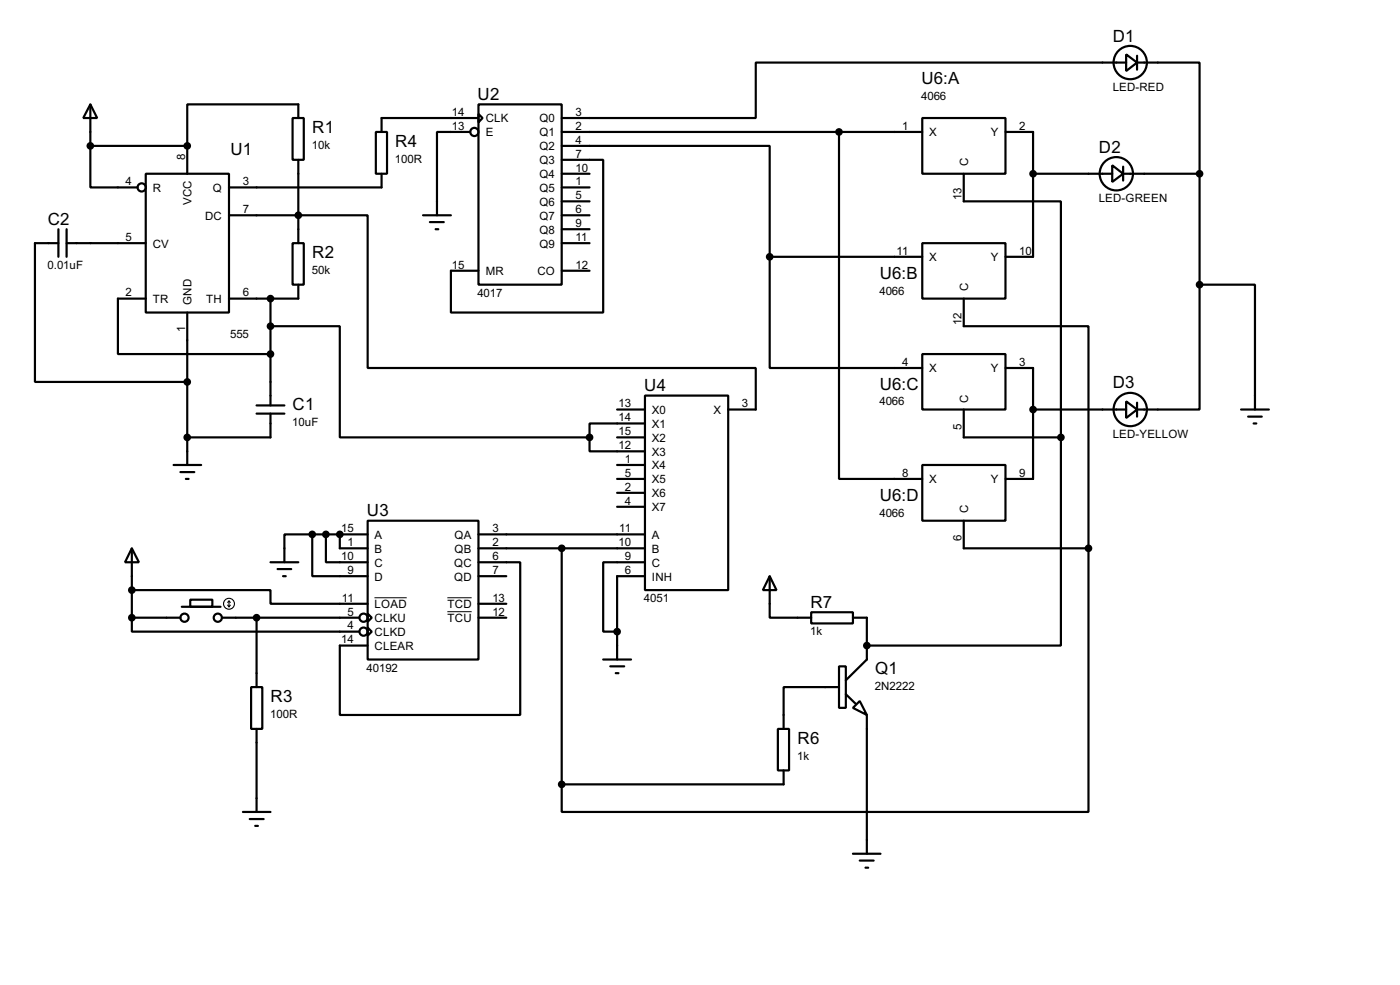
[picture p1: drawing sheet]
<svg xmlns="http://www.w3.org/2000/svg" width="256mm" height="180mm" viewBox="0 0 256 180" stroke-linecap="round" stroke-linejoin="round" font-family="sans-serif">
<g fill="none" stroke="#000" stroke-width=".4">
<path d="M16.6 19.1l1.2 2.5h-2.5zM16.6 19.1v7.6M87.7 19.1h15.2v33h-15.2zM206.3 10l2 1.5-2 1.5zM206.3 11.5h-67.8v10.1h-35.6M208.3 11.5h11.5v20.3M208.3 10.2v2.6M16.6 26.7v7.6h8.6M16.6 26.7h17.7M26.7 31.8h15.3v25.4h-15.3zM34.3 26.7v5.1M42 39.4h25.4v28h71.1v7.6h-5.1"/>
<path d="M53.6 21.6h2.1v7.7h-2.1zM54.7 21.6v-2.5h-20.4v7.6M54.7 29.3v15.2M68.9 24.2h2v7.6h-2zM69.9 31.8v2.5h-27.9M77.5 39.4h5.1M86.2 24.2h-6.1v15.2M87.7 20.9l.7 .7-.7 .8zM87.7 21.6h-17.8v2.6M102.9 29.3h7.6v27.9h-27.9v-7.6h5.1M102.9 26.7h38.1v20.3M102.9 39.4h5.1"/>
<path d="M102.9 34.3h5.1M102.9 24.2h66.1M102.9 31.8h5.1M102.9 36.9h5.1M153.7 24.2v63.5h15.3M169 21.6h15.2v10.2h-15.2zM176.6 31.8v5.1h17.8v43.2M184.2 24.2h5.1v22.8h-5.1M189.3 31.8h14.5M203.8 30.3l2 1.5-2 1.5zM205.8 31.8h14M205.8 30.5v2.6"/>
<path d="M219.8 31.8v20.3M10.7 44.5h-4.3v25.4h27.9M10.7 42v5M12.2 44.5h14.5M12.2 42v5M26.7 54.7h-5.1v10.1h28M34.3 57.2v27.9M49.6 59.7h12.7v20.4h45.7M49.6 54.7v19.5M53.6 44.5h2.1v7.6h-2.1zM54.7 52.1v2.6h-12.7M78.8 40.7h2.5"/>
<path d="M79.8 42h.5M102.9 44.5h5.1M102.9 49.6h5.1M102.9 42h5.1M141 47v20.4h28M141 47h28M169 44.5h15.2v10.2h-15.2zM176.6 54.7v5h22.8v40.7M219.8 52.1h10.1v22.9M219.8 52.1v22.9h-11.5M47 75.7h5.1M47 74.2h5.1"/>
<path d="M49.6 75.7v4.4h-15.3M113.1 75h5.1M118.2 72.4h15.2v35.6h-15.2zM118.2 77.5h-10.2v2.6M169 64.8h15.2v10.2h-15.2zM176.6 75v5.1h17.8M184.2 67.4h5.1v20.3h-5.1M189.3 75h17M206.3 73.5l2 1.5-2 1.5zM208.3 73.7v2.6M227.4 75h5.1M228.7 76.3h2.5"/>
<path d="M229.7 77.5h.5M31.8 85.1h5.1M33.1 86.4h2.5M34.1 87.7h.5M57.2 97.8h-5.1v5.1M57.2 97.8v7.7h10.2M57.2 97.8h10.2M59.7 97.8v5.1h7.7M62.3 97.8v2.6h5.1M67.4 95.3h20.3v25.4h-20.3zM87.7 97.8h30.5M108 80.1v2.5h10.2"/>
<path d="M113.1 80.1h5.1M113.1 85.1h5.1M113.1 87.7h5.1M113.1 90.2h5.1M113.1 92.8h5.1M169 85.1h15.2v10.2h-15.2zM176.6 95.3v5.1h22.8M194.4 80.1v38.1h-35.6M24.2 100.4l1.3 2.5h-2.6zM24.2 113.1v2.5h41.6M24.2 108h25.4v2.5h17.8M24.2 113.1h8.9"/>
<path d="M24.2 100.4v12.7M33.3 111.1h7.1M34.9 109.8h4v1.3h-4zM40.7 113.1h25.1M47 113.1v12.7M49.6 102.9h5.1M50.9 104.2h2.5M51.9 105.5h.5M67.4 112.3l.7 .8-.7 .7zM67.4 114.9l.7 .7-.7 .8zM87.7 102.9h7.6v28h-33v-12.7h5.1M87.7 113.1h5.1"/>
<path d="M87.7 100.4h30.5M87.7 105.5h5.1M87.7 110.5h5.1M102.9 100.4v43.2M118.2 102.9h-7.7v12.7h2.6M118.2 105.5h-5.1v15.2M141 105.5l1.3 2.5h-2.5zM141 105.5v7.6h7.6M148.6 112.1h7.7v2h-7.7zM156.3 113.1h2.5v7.6l-3.8 3.8M199.4 100.4v48.2h-96.5v-5M46 125.8h2.1v7.6h-2.1z"/>
<path d="M47 133.4v15.2M110.5 120.7h5.1M111.8 122h2.6M112.8 123.2h.5M142.5 133.4h2.1v7.6h-2.1zM153.7 122h1.3v7.6h-1.3zM153.7 125.8h-10.1v7.6M155 127.1l1.8 1.7M156.3 129.6l1.2-1.3 1.3 2.6zM158.8 130.9v25.4M44.5 148.6h5.1M45.8 149.9h2.5"/>
<path d="M46.8 151.2h.5M143.6 141v2.6h-40.7M156.3 156.3h5M157.5 157.5h2.6M158.6 158.8h.5"/>
<circle cx="207" cy="11.5" r="3.1"/>
<circle cx="25.9" cy="34.3" r=".75"/>
<circle cx="86.9" cy="24.2" r=".75"/>
<circle cx="204.5" cy="31.8" r="3.1"/>
<circle cx="207" cy="75" r="3.1"/>
<circle cx="33.8" cy="113.1" r=".75"/>
<circle cx="39.9" cy="113.1" r=".75"/>
<circle cx="66.6" cy="115.6" r=".75"/>
<circle cx="66.6" cy="113.1" r=".75"/>
</g>
<g fill="#000">
<circle cx="34.3" cy="26.7" r=".2"/>
<circle cx="62.3" cy="97.8" r=".2"/>
<circle cx="158.8" cy="118.2" r=".2"/>
</g>
<g fill="#000" stroke="#000" stroke-width=".4">
<circle cx="16.5" cy="26.7" r=".5"/>
<circle cx="34.3" cy="26.7" r=".5"/>
<circle cx="54.6" cy="39.4" r=".5"/>
<circle cx="153.7" cy="24.2" r=".5"/>
<circle cx="189.2" cy="31.8" r=".5"/>
<circle cx="219.7" cy="31.8" r=".5"/>
<circle cx="49.5" cy="59.7" r=".5"/>
<circle cx="49.5" cy="54.7" r=".5"/>
<circle cx="141" cy="47" r=".5"/>
<circle cx="219.7" cy="52.1" r=".5"/>
<circle cx="34.3" cy="69.9" r=".5"/>
<circle cx="49.5" cy="64.8" r=".5"/>
<circle cx="189.2" cy="75" r=".5"/>
<circle cx="34.3" cy="80.1" r=".5"/>
<circle cx="57.2" cy="97.8" r=".5"/>
<circle cx="59.7" cy="97.8" r=".5"/>
<circle cx="62.2" cy="97.8" r=".5"/>
<circle cx="108" cy="80.1" r=".5"/>
<circle cx="194.3" cy="80.1" r=".5"/>
<circle cx="24.1" cy="113.1" r=".5"/>
<circle cx="24.1" cy="108" r=".5"/>
<circle cx="47" cy="113.1" r=".5"/>
<circle cx="102.9" cy="100.4" r=".5"/>
<circle cx="113" cy="115.6" r=".5"/>
<circle cx="158.8" cy="118.2" r=".5"/>
<circle cx="199.4" cy="100.4" r=".5"/>
<circle cx="102.9" cy="143.6" r=".5"/>
</g>
<path d="M68.6 109.4h5.9M82 109.4h4.4M82 112h4.4" fill="none" stroke="#000" stroke-width=".18"/>
<g fill="none" stroke="#000" stroke-width=".2">
<path d="M41.7 110.8l.3 .3M42 110v1.1M42 110l-.3 .3M42 110l.2 .3M42.2 110.8l-.2 .3"/>
<circle cx="41.9" cy="110.5" r="1"/>
</g>
<g font-size="3.5">
<text x="203.9" y="7.6">D1</text>
<text x="168.8" y="15.5">U6:A</text>
<text x="87.5" y="18.3">U2</text>
<text x="42.2" y="28.5">U1</text>
<text x="57.2" y="24.3">R1</text>
<text x="72.4" y="26.8">R4</text>
<text x="201.3" y="27.9">D2</text>
<text x="8.8" y="41.2">C2</text>
<text x="57.2" y="47.2">R2</text>
<text x="161.2" y="51">U6:B</text>
<text x="118" y="71.6">U4</text>
<text x="161.2" y="71.3">U6:C</text>
<text x="203.9" y="71.1">D3</text>
<text x="53.6" y="75.1">C1</text>
<text x="67.2" y="94.5">U3</text>
<text x="161.2" y="91.7">U6:D</text>
<text x="148.5" y="111.3">R7</text>
<text x="160.3" y="123.4">Q1</text>
<text x="49.6" y="128.5">R3</text>
<text x="146.1" y="136.1">R6</text>
</g>
<g font-size="2.4">
<text x="203.8" y="16.7">LED-RED</text>
<text x="82.8" y="21.2">14</text>
<text x="82.8" y="23.8">13</text>
<text x="89" y="22.4">CLK</text>
<text x="98.8" y="22.4">Q0</text>
<text x="105.5" y="21.2">3</text>
<text x="105.5" y="23.8">2</text>
<text x="165.3" y="23.8">1</text>
<text x="168.8" y="18.3">4066</text>
<text x="186.7" y="23.8">2</text>
<text x="33.9" y="29.3" transform="rotate(-90 33.9 29.3)">8</text>
<text x="57.2" y="27.2">10k</text>
<text x="72.4" y="29.8">100R</text>
<text x="89" y="25">E</text>
<text x="98.8" y="25">Q1</text>
<text x="98.8" y="27.5">Q2</text>
<text x="105.5" y="26.3">4</text>
<text x="105.5" y="28.9">7</text>
<text x="170.2" y="25">X</text>
<text x="181.5" y="25">Y</text>
<text x="23" y="33.9">4</text>
<text x="28" y="35.1">R</text>
<text x="39" y="35.1">Q</text>
<text x="44.5" y="33.9">3</text>
<text x="98.8" y="30">Q3</text>
<text x="98.8" y="32.6">Q4</text>
<text x="98.8" y="35.1">Q5</text>
<text x="105.5" y="31.4">10</text>
<text x="105.5" y="33.9">1</text>
<text x="177.4" y="30.5" transform="rotate(-90 177.4 30.5)">C</text>
<text x="35.1" y="37.6" transform="rotate(-90 35.1 37.6)">VCC</text>
<text x="37.6" y="40.2">DC</text>
<text x="44.5" y="39">7</text>
<text x="98.8" y="37.7">Q6</text>
<text x="98.8" y="40.2">Q7</text>
<text x="105.5" y="36.5">5</text>
<text x="105.5" y="39">6</text>
<text x="105.5" y="41.6">9</text>
<text x="176.2" y="36.6" transform="rotate(-90 176.2 36.6)">13</text>
<text x="201.3" y="37">LED-GREEN</text>
<text x="23" y="44.1">5</text>
<text x="28" y="45.3">CV</text>
<text x="98.8" y="42.7">Q8</text>
<text x="98.8" y="45.3">Q9</text>
<text x="105.5" y="44.1">11</text>
<text x="164.3" y="46.6">11</text>
<text x="170.2" y="47.8">X</text>
<text x="181.5" y="47.8">Y</text>
<text x="186.7" y="46.6">10</text>
<text x="8.7" y="49.2">0.01uF</text>
<text x="57.2" y="50.1">50k</text>
<text x="82.8" y="49.2">15</text>
<text x="89" y="50.4">MR</text>
<text x="98.4" y="50.4">CO</text>
<text x="105.5" y="49.2">12</text>
<text x="161.1" y="53.9">4066</text>
<text x="177.4" y="53.3" transform="rotate(-90 177.4 53.3)">C</text>
<text x="23" y="54.3">2</text>
<text x="28" y="55.4">TR</text>
<text x="35.1" y="55.9" transform="rotate(-90 35.1 55.9)">GND</text>
<text x="37.8" y="55.4">TH</text>
<text x="44.5" y="54.3">6</text>
<text x="87.5" y="54.3">4017</text>
<text x="176.2" y="59.5" transform="rotate(-90 176.2 59.5)">12</text>
<text x="33.9" y="60.9" transform="rotate(-90 33.9 60.9)">1</text>
<text x="42.2" y="61.9">555</text>
<text x="165.3" y="67">4</text>
<text x="170.2" y="68.1">X</text>
<text x="181.5" y="68.1">Y</text>
<text x="186.7" y="67">3</text>
<text x="113.3" y="74.6">13</text>
<text x="113.3" y="77.1">14</text>
<text x="119.4" y="75.8">X0</text>
<text x="130.7" y="75.8">X</text>
<text x="135.9" y="74.6">3</text>
<text x="161.1" y="74.2">4066</text>
<text x="177.4" y="73.7" transform="rotate(-90 177.4 73.7)">C</text>
<text x="53.6" y="78.1">10uF</text>
<text x="113.3" y="79.7">15</text>
<text x="113.3" y="82.2">12</text>
<text x="119.4" y="78.3">X1</text>
<text x="119.4" y="80.8">X2</text>
<text x="119.4" y="83.4">X3</text>
<text x="176.2" y="78.7" transform="rotate(-90 176.2 78.7)">5</text>
<text x="203.8" y="80.2">LED-YELLOW</text>
<text x="114.5" y="84.7">1</text>
<text x="114.5" y="87.3">5</text>
<text x="114.5" y="89.8">2</text>
<text x="119.4" y="85.9">X4</text>
<text x="119.4" y="88.5">X5</text>
<text x="165.3" y="87.3">8</text>
<text x="170.2" y="88.5">X</text>
<text x="181.5" y="88.5">Y</text>
<text x="186.7" y="87.3">9</text>
<text x="114.5" y="92.4">4</text>
<text x="119.4" y="91">X6</text>
<text x="119.4" y="93.6">X7</text>
<text x="161.1" y="94.5">4066</text>
<text x="177.4" y="94" transform="rotate(-90 177.4 94)">C</text>
<text x="62.5" y="97.4">15</text>
<text x="63.7" y="100">1</text>
<text x="68.6" y="98.6">A</text>
<text x="68.6" y="101.2">B</text>
<text x="83.3" y="98.6">QA</text>
<text x="83.3" y="101.2">QB</text>
<text x="90.2" y="97.4">3</text>
<text x="90.2" y="100">2</text>
<text x="113.3" y="100">10</text>
<text x="113.5" y="97.4">11</text>
<text x="119.4" y="98.6">A</text>
<text x="119.4" y="101.2">B</text>
<text x="176.2" y="99" transform="rotate(-90 176.2 99)">6</text>
<text x="62.5" y="102.5">10</text>
<text x="63.7" y="105.1">9</text>
<text x="68.6" y="103.7">C</text>
<text x="68.6" y="106.3">D</text>
<text x="83.2" y="103.7">QC</text>
<text x="83.2" y="106.3">QD</text>
<text x="90.2" y="102.5">6</text>
<text x="90.2" y="105.1">7</text>
<text x="114.5" y="102.5">9</text>
<text x="114.5" y="105.1">6</text>
<text x="119.4" y="103.7">C</text>
<text x="119.4" y="106.3">INH</text>
<text x="62.7" y="110.1">11</text>
<text x="63.7" y="112.7">5</text>
<text x="68.6" y="111.3">LOAD</text>
<text x="68.6" y="113.9">CLKU</text>
<text x="82" y="111.3">TCD</text>
<text x="82" y="113.9">TCU</text>
<text x="90.2" y="110.1">13</text>
<text x="90.2" y="112.7">12</text>
<text x="118" y="110.2">4051</text>
<text x="62.5" y="117.8">14</text>
<text x="63.7" y="115.2">4</text>
<text x="68.6" y="119">CLEAR</text>
<text x="68.6" y="116.4">CLKD</text>
<text x="148.4" y="116.3">1k</text>
<text x="67.2" y="122.9">40192</text>
<text x="49.5" y="131.4">100R</text>
<text x="160.3" y="126.3">2N2222</text>
<text x="146.1" y="139">1k</text>
</g>
</svg>
